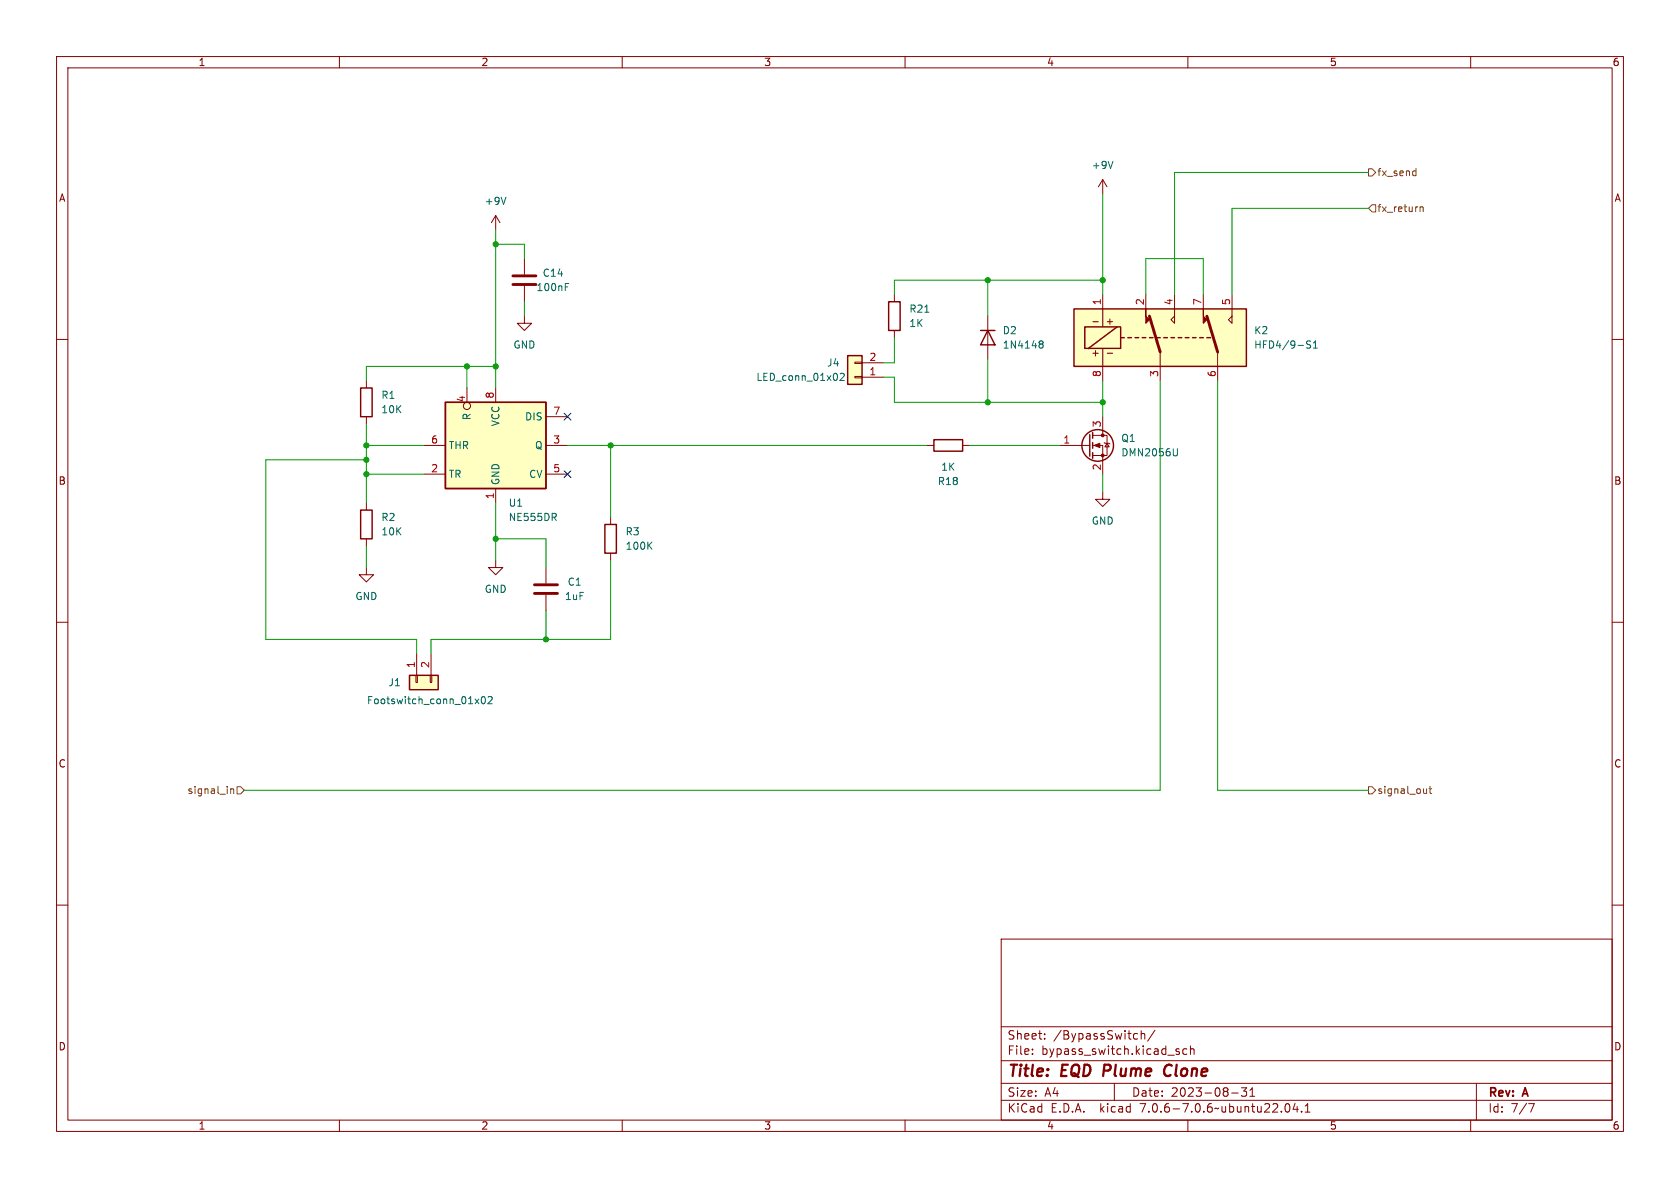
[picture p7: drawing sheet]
<svg xmlns="http://www.w3.org/2000/svg" width="297mm" height="210mm" viewBox="0 0 297 210" stroke-linecap="round" stroke-linejoin="round" font-family="sans-serif">
<g fill="none" stroke="#840000" stroke-width=".18">
<path d="M10 10h277v190h-277zM12 12h273v186h-273zM60 10v2M110 10v2M160 10v2M210 10v2M260 10v2M87.6 38.1v2.5M87.6 38.1l-.7 1.3M87.6 38.1l.8 1.3M194.9 31.8v2.5M194.9 31.8l-.7 1.2"/>
<path d="M194.9 31.8l.8 1.2M10 60h2M92.7 55.9v1.3h1.3l-1.3 1.2-1.3-1.2h1.3M92.7 45.7v2.8M92.7 50.5v2.8M158.1 52.1v1.2M158.1 58.4v1.3M174.6 55.9v7.6M193.2 56.9h1M194.9 52.1v5.7M202.6 52.1v2.5M207.6 52.1v5.1l-.6-.7 .6-.6"/>
<path d="M212.7 52.1v2.5M217.8 52.1v5.1l-.6-.7 .6-.6M285 60h2M64.8 67.3v1.3M64.8 73.7v1.2M74.9 78.7h3.8M82.5 68.6v2.5M87.6 68.6v2.5M96.5 78.7h3.8M96.5 73.7h3.8M151.1 64h1.3v.3h-1.3zM151.1 66.5h1.3v.3h-1.3z"/>
<path d="M152.4 66.7h3.8M152.4 64.1h3.8M163.8 78.7h1.3M170.2 78.7h1.2M187.3 78.7h5.4M193.2 78.7h1.7v5.1M193.2 77h2.5v3.5h-2.5M194.9 61.6v5.7M194.9 73.7v3.3M195.2 78.2l.1 .2h.8l.1 .1M195.7 78.4l.4 .6h-.8zM195.7 62.5h1"/>
<path d="M205.1 62.2v5.1M215.3 62.2v5.1M64.8 88.9v1.3M64.8 95.3v1.2M74.9 83.8h3.8M87.6 99.1v1.2h1.3l-1.3 1.3-1.2-1.3h1.2M87.6 86.4v2.5M96.5 83.8h3.8M107.9 91.4v1.3M107.9 97.8v1.3M194.9 87v1.3h1.3l-1.3 1.2-1.2-1.2h1.2M10 110h2"/>
<path d="M64.8 100.3v1.3h1.2l-1.2 1.3-1.3-1.3h1.3M73.5 119.4h.3v1.3h-.3zM73.7 115.6v3.8M76.1 119.4h.2v1.3h-.2zM76.2 115.6v3.8M96.5 100.3v2.8M96.5 105.2v2.8M285 110h2M10 160h2M285 160h2M177 166h108v32h-108zM60 198v2"/>
<path d="M110 198v2M160 198v2M177 194.5h108M177 191.5h108M177 187.5h108M177 181.5h108M182.5 186.3v.1M182.5 185.5v.1M184.7 183.6v.1M184.7 182.8v.1M197 191.5v3M201.7 182.2v1.5"/>
<path d="M201.7 182.8l.3-.1 .3 .1 .1 .9M204.2 182.1l-1.3 2M208.1 185.4l.4 .1M208.1 185.9l.4 .1v.2l-.2 .2h-.3M209.8 185.5l-.4-.1-.3 .3v.4l.1 .2h.6M210 198v2M210.5 185.5l.2-.1 .3 .1 .1 .9M210.5 184.9v1.5M217.7 193.2h1.2M219.5 192.3h.9l-.5 .6 .4 .1v.7l-.2 .1h-.4l-.2-.1M221 193.8h.8M221 192.7l.4-.4v1.5"/>
<path d="M227.3 195.2l.2-.1a.81 .81 0 0 1 .6 .6 .81 .81 0 0 1-.3 .8l-.1 .1a.81 .81 0 0 1-.4-1.4zM229 195l-.4 1.1h.9M229.3 195.6v1M230.1 196.5v.1M230.7 196.6h.9M230.7 195.5l.5-.4v1.5M260 198v2M261 191.5v6.5M270.2 195.1h1l-.6 1.5"/>
<circle cx="82.5" cy="71.8" r=".63"/>
</g>
<path d="M195.3 188.2l-.3 2M206.8 188.2a1.13 1.13 0 0 0-1 .7 1.13 1.13 0 0 0 .3 1.2l.2 .1 .5-.1" fill="none" stroke="#840000" stroke-width=".4"/>
<g fill="none" stroke="#840000" stroke-width=".25">
<path d="M157.1 53.3h2v5.1h-2zM173.4 58.4h2.5M174.6 58.4l1.3 2.6h-2.5zM189.9 54.6h30.4v10.2h-30.4zM191.8 57.8h6.3v3.8h-6.3zM197.5 57.8l-5.1 3.8M198.1 59.7h.7M199.4 59.7h.6M200.7 59.7h.6M201.9 59.7h.7M203.2 59.7h.6M204.5 59.7h.6"/>
<path d="M205.7 59.7h.7M207 59.7h.6M208.3 59.7h.6M209.5 59.7h.7M210.8 59.7h.7M212.1 59.7h.6M213.4 59.7h.6M63.8 68.6h2v5.1h-2zM78.7 71.1h17.8v15.3h-17.8zM149.9 62.9h2.5v5h-2.5zM165.1 77.7h5.1v2.1h-5.1zM192.7 76.8v3.8"/>
<path d="M193.2 76.5v1M193.2 78.2v1M63.8 90.2h2v5.1h-2zM106.9 92.7h2.1v5.1h-2.1zM193.2 80v1M72.4 119.4h5.1v2.5h-5.1z"/>
<circle cx="194.1" cy="78.7" r="2.79"/>
</g>
<g fill="none" stroke="#006464" stroke-width=".18">
<path d="M89.4 34.9l-.4 1.2M196.8 28.5l-.5 1.3M99.9 50.7h.5M99.9 50.1h.6M163.5 55.2h.7M148.5 66.1l.5-.1 .3 .3-.8 1h.8M183.8 60.8h.1M183.8 60.3h.4l.2 .1v.2l-.2 .2M183.9 60.8h.3M183.9 60.8l-.1 .1M184.2 60.8l.2 .3v.3l-.2 .1h-.4M208.1 79.3v1l-.1 .2-.3 .1"/>
<path d="M231.7 60.3h-.5l-.2 .1v.4l.6 .2 .1 .3-.2 .2h-.5M232.2 61.5h.7M232.2 60.6l.4-.3v1.2M114.7 96.4l.6 .7M115.3 95.8l-.8 .8M84 123.6l.7 .8M84.7 123.6l-.7 .8M85.2 123.3l.2-.2a.68 .68 0 0 1 .4 .7 .68 .68 0 0 1-.4 .6l-.2-.1-.1-.4zM86.3 123.3l.5-.2 .2 .4-.8 .9h.8"/>
</g>
<path d="M90.7 50.3h4M90.7 48.8h4M203.2 55.9l1.9 6.3M213.4 55.9l1.9 6.3M94.5 104.9h4.1M94.5 103.4h4.1" fill="none" stroke="#840000" stroke-width=".51"/>
<g fill="#ffffc2" stroke="#ffffc2" stroke-width=".18">
<path d="M149.9 62.9h2.5v5h-2.5z"/>
<path d="M189.9 54.6h30.4v10.2h-30.4z"/>
<path d="M72.4 119.4h5.1v2.5h-5.1z"/>
<path d="M78.7 71.1h17.8v15.3h-17.8z"/>
</g>
<g fill="#840000" stroke="#840000" stroke-width=".18">
<path d="M202.6 54.6v1.3l.6 .6-.6 .7z"/>
<path d="M212.7 54.6v1.3l.7 .6-.7 .7z"/>
<path d="M193.4 78.7l1-.3v.7z"/>
<circle cx="194.9" cy="80.5" r=".25"/>
<circle cx="194.9" cy="77" r=".25"/>
</g>
<g fill="none" stroke="#725600" stroke-width=".18">
<path d="M241.9 29.8h.7l.6 .7-.6 .6h-.7zM242.6 36.2h.6v1.3h-.6l-.7-.7zM250 30.2l.3 .1M250.3 29.8v1.3M250.3 31l-.3 .1M251.1 36.6v.8M251.1 36.7l.1-.1h.3l.1 .8M40.8 139.4v.9M40.8 139.6l.2-.2 .3 .1v.8M41.9 139.1h.6l.7 .6-.7 .6h-.6zM241.9 139.1h.7l.6 .6-.6 .6h-.7zM252.2 139.4v.9"/>
<path d="M252.6 139.4h.5M252.8 139v1.1l.3 .2M252.2 140.2l-.2 .1"/>
</g>
<g fill="none" stroke="#009600" stroke-width=".18">
<path d="M194.9 34.3v17.8M241.9 30.5h-34.3v21.6M241.9 36.8h-24.1v15.3M87.6 43.2h5.1v2.5M87.6 40.6v28M92.7 53.3v2.6M158.1 59.7v4.4h-1.9M174.6 49.5v6.4M194.9 49.5h-36.8v2.6M202.6 52.1v-6.4h10.1v6.4M64.8 78.7h10.1M64.8 74.9v14"/>
<path d="M82.5 64.8v3.8M87.6 64.8h-22.8v2.5M100.3 78.7h63.5M107.9 78.7v12.7M156.2 66.7h1.9v4.4h36.8M171.4 78.7h15.9M174.6 63.5v7.6M194.9 67.3v6.4M205.1 67.3v72.4h-161.9M215.3 67.3v72.4h26.6M64.8 81.3h-17.8v31.7h26.7v2.6M64.8 96.5v3.8"/>
<path d="M64.8 83.8h10.1M87.6 88.9v10.2M87.6 95.3h8.9v5M107.9 99.1v13.9h-31.7v2.6M194.9 83.8v3.2M96.5 108v5"/>
</g>
<path d="M99.7 73.1l1.2 1.2M100.9 73.1l-1.2 1.2M99.7 83.2l1.2 1.2M100.9 83.2l-1.2 1.2" fill="none" stroke="#000084" stroke-width=".18"/>
<g fill="#009600" stroke="#009600" stroke-width=".18">
<circle cx="82.5" cy="64.8" r=".46"/>
<circle cx="87.6" cy="64.8" r=".46"/>
<circle cx="64.8" cy="78.7" r=".46"/>
<circle cx="87.6" cy="95.3" r=".46"/>
<circle cx="96.5" cy="113" r=".46"/>
<circle cx="64.8" cy="81.3" r=".46"/>
<circle cx="64.8" cy="83.8" r=".46"/>
<circle cx="194.9" cy="71.1" r=".46"/>
<circle cx="174.6" cy="71.1" r=".46"/>
<circle cx="174.6" cy="49.5" r=".46"/>
<circle cx="194.9" cy="49.5" r=".46"/>
<circle cx="107.9" cy="78.7" r=".46"/>
<circle cx="87.6" cy="43.2" r=".46"/>
</g>
<g font-size="2.8" fill="#840000">
<text x="178" y="190.9">Title:</text>
<text x="187.7" y="190.9">EQD</text>
<text x="195.9" y="190.9">Plume</text>
<text x="207.4" y="190.9">Clone</text>
</g>
<g font-size="2.1" fill="#840000">
<text x="178" y="184">Sheet:</text>
<text x="186.2" y="184">/BypassSwitch/</text>
<text x="178" y="186.7">File:</text>
<text x="184.1" y="186.7">bypass_switch.kicad_sch</text>
<text x="178" y="196.9">KiCad</text>
<text x="178" y="194.1">Size:</text>
<text x="184.7" y="194.1">A4</text>
<text x="185.7" y="196.9">E.D.A.</text>
<text x="194.6" y="196.9">kicad</text>
<text x="200" y="194.1">Date:</text>
<text x="201.8" y="196.9">7.0.6-7.0.6~ubuntu22.04.1</text>
<text x="207" y="194.1">2023-08-31</text>
<text x="263" y="194.3">Rev:</text>
<text x="263" y="196.9">Id:</text>
<text x="267.1" y="196.9">7/7</text>
<text x="269.4" y="194.3">A</text>
</g>
<g font-size="1.8" fill="#840000">
<text x="35" y="11.9">1</text>
<text x="85" y="11.9">2</text>
<text x="135" y="11.9">3</text>
<text x="185" y="11.9">4</text>
<text x="235" y="11.9">5</text>
<text x="285" y="11.9">6</text>
<text x="10.3" y="35.9">A</text>
<text x="285.3" y="35.9">A</text>
<text x="195.5" y="57.6">+</text>
<text x="192.8" y="63.2">+</text>
<text x="10.3" y="85.9">B</text>
<text x="285.3" y="85.9">B</text>
<text x="10.3" y="135.9">C</text>
<text x="285.3" y="135.9">C</text>
<text x="10.3" y="185.9">D</text>
<text x="285.3" y="185.9">D</text>
<text x="35" y="199.9">1</text>
<text x="85" y="199.9">2</text>
<text x="135" y="199.9">3</text>
<text x="185" y="199.9">4</text>
<text x="235" y="199.9">5</text>
<text x="285" y="199.9">6</text>
</g>
<g font-size="1.8" fill="#006464">
<text x="192.9" y="30.1">+9V</text>
<text x="85.6" y="36.4">+9V</text>
<text x="94.8" y="51.7">100nF</text>
<text x="95.8" y="49.1">C14</text>
<text x="160.7" y="58">1K</text>
<text x="160.7" y="55.5">R21</text>
<text x="177.2" y="59.3">D2</text>
<text x="221.6" y="59.3">K2</text>
<text x="90.7" y="61.8">GND</text>
<text x="146.1" y="65">J4</text>
<text x="177.2" y="61.8">1N4148</text>
<text x="221.6" y="61.8">HFD4/9-S1</text>
<text x="67.3" y="70.7">R1</text>
<text x="133.6" y="67.5">LED_conn_01x02</text>
<text x="67.3" y="73.3">10K</text>
<text x="83.4" y="74.4" transform="rotate(-90 83.4 74.4)">R</text>
<text x="88.5" y="75.5" transform="rotate(-90 88.5 75.5)">VCC</text>
<text x="92.7" y="74.5">DIS</text>
<text x="79.2" y="79.6">THR</text>
<text x="94.5" y="79.6">Q</text>
<text x="166.3" y="83.4">1K</text>
<text x="198.1" y="78.3">Q1</text>
<text x="198.1" y="80.9">DMN2056U</text>
<text x="79.2" y="84.7">TR</text>
<text x="88.5" y="85.9" transform="rotate(-90 88.5 85.9)">GND</text>
<text x="89.8" y="89.8">U1</text>
<text x="93.5" y="84.7">CV</text>
<text x="165.7" y="86">R18</text>
<text x="67.3" y="92.3">R2</text>
<text x="67.3" y="94.8">10K</text>
<text x="89.8" y="92.3">NE555DR</text>
<text x="110.5" y="94.8">R3</text>
<text x="192.9" y="92.9">GND</text>
<text x="110.5" y="97.4">100K</text>
<text x="62.7" y="106.3">GND</text>
<text x="85.6" y="105">GND</text>
<text x="99.8" y="106.3">1uF</text>
<text x="100.3" y="103.7">C1</text>
<text x="64.8" y="124.7">Footswitch_conn_01x02</text>
<text x="68.6" y="121.5">J1</text>
</g>
<g font-size="1.8" fill="#725600">
<text x="243.4" y="31.3">fx_send</text>
<text x="243.4" y="37.7">fx_return</text>
<text x="33" y="140.6">signal_in</text>
<text x="243.4" y="140.6">signal_out</text>
</g>
<g font-size="1.8" fill="#a90000">
<text x="194.7" y="54" transform="rotate(-90 194.7 54)">1</text>
<text x="202.3" y="54" transform="rotate(-90 202.3 54)">2</text>
<text x="207.4" y="54" transform="rotate(-90 207.4 54)">4</text>
<text x="212.5" y="54" transform="rotate(-90 212.5 54)">7</text>
<text x="217.6" y="54" transform="rotate(-90 217.6 54)">5</text>
<text x="153.6" y="63.9">2</text>
<text x="82.3" y="71.2" transform="rotate(-90 82.3 71.2)">4</text>
<text x="87.4" y="70.6" transform="rotate(-90 87.4 70.6)">8</text>
<text x="153.6" y="66.4">1</text>
<text x="194.7" y="66.7" transform="rotate(-90 194.7 66.7)">8</text>
<text x="204.9" y="66.7" transform="rotate(-90 204.9 66.7)">3</text>
<text x="215" y="66.7" transform="rotate(-90 215 66.7)">6</text>
<text x="97.7" y="73.4">7</text>
<text x="194.7" y="75.6" transform="rotate(-90 194.7 75.6)">3</text>
<text x="76.1" y="83.6">2</text>
<text x="76.1" y="78.5">6</text>
<text x="97.7" y="78.5">3</text>
<text x="97.7" y="83.6">5</text>
<text x="187.9" y="78.5">1</text>
<text x="194.7" y="83.3" transform="rotate(-90 194.7 83.3)">2</text>
<text x="87.4" y="88.3" transform="rotate(-90 87.4 88.3)">1</text>
<text x="73.4" y="118.2" transform="rotate(-90 73.4 118.2)">1</text>
<text x="75.9" y="118.2" transform="rotate(-90 75.9 118.2)">2</text>
</g>
</svg>
